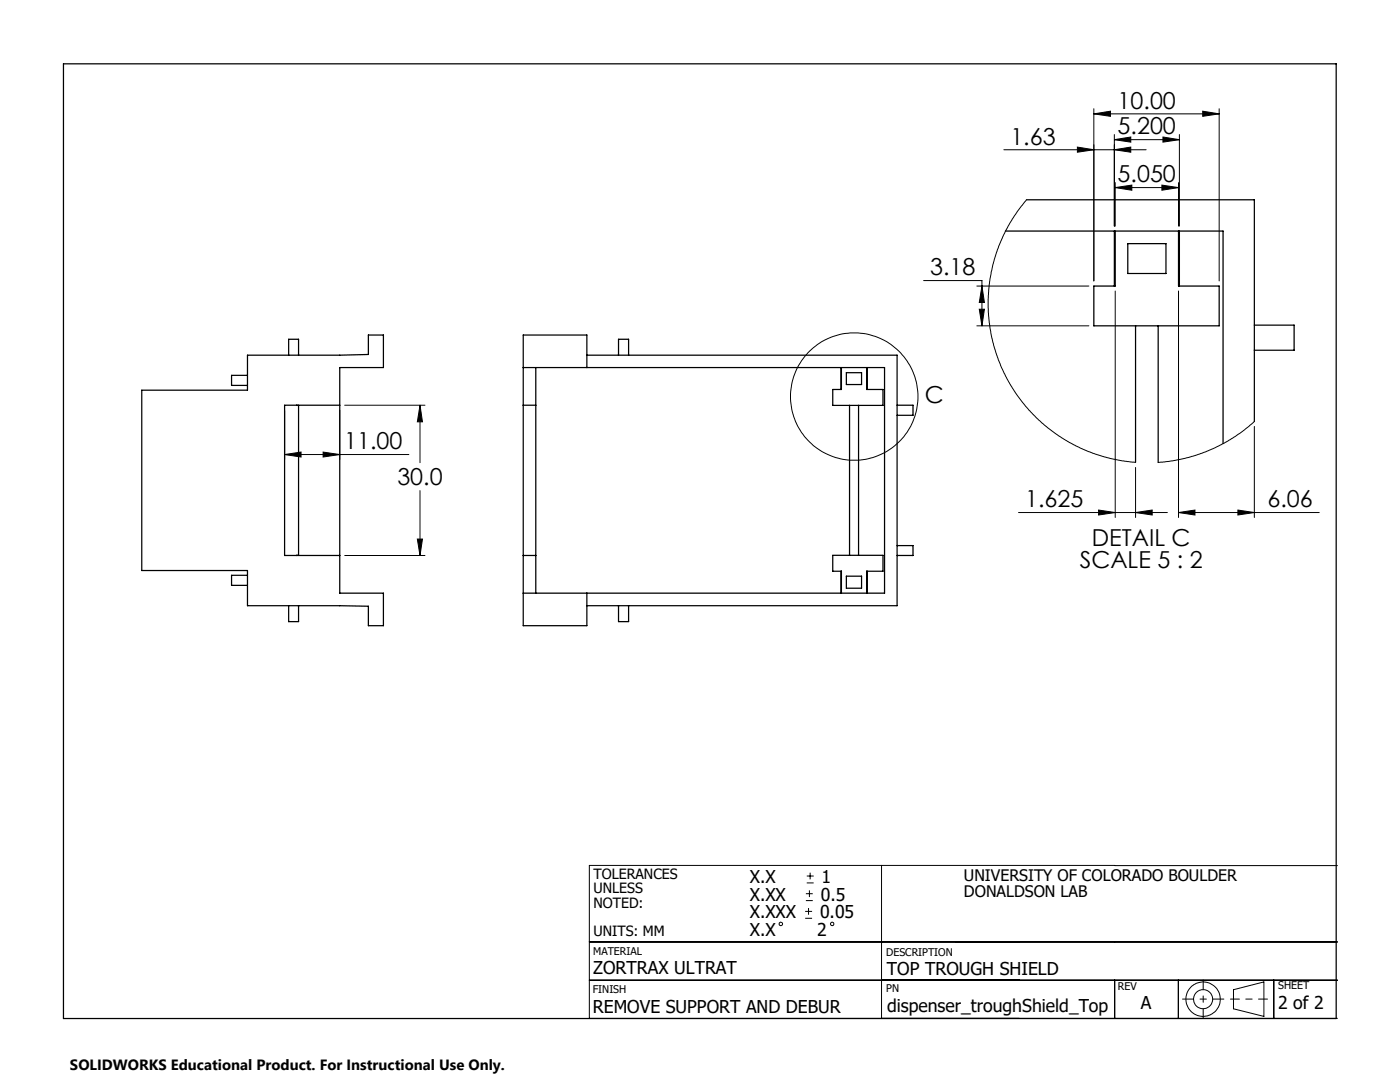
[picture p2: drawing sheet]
<svg xmlns="http://www.w3.org/2000/svg" width="279mm" height="216mm" viewBox="0 0 279 216" stroke-linecap="round" stroke-linejoin="round" font-family="sans-serif">
<g fill="none" stroke="#000" stroke-width=".2">
<path d="M200.3 29.9h28.4M204.9 39.9l-2.5 3.2-2.1 3.8-1.8 4.5-.9 4.3-.4 4 .2 4.6 .8 4 1.5 4.6 1.8 3.7 1.5 2.2 1.7 2.3 2.6 2.7 3.4 2.8 4 2.4 3.4 1.5 3.4 1 2.5 .5 2.6 .3M215 29.4l3.3 .5-3.3 .5zM218.3 22.7l3.3-.5v1zM218.3 21.7v34.4M218.3 22.7h25M222.4 27.9l3.3-.6v1.1zM222.4 29.9l3.3-.5v1zM222.4 26.8v18.3M222.4 27.9h13M222.6 37.4l3.3-.5v1.1zM222.6 36.4v8.7"/>
<path d="M222.6 37.4h12.6M231.9 36.9l3.3 .5-3.3 .6zM232.1 27.3l3.3 .6-3.3 .5zM235.2 36.4v8.7M235.4 26.8v18.3M240 22.2l3.3 .5-3.3 .5zM243.3 21.7v34.4M184.3 56h11.7v9M194.9 57.1h22.4M196 57.1l.5 3.3h-1.1zM222.6 58.1v45.2M235.2 58.1v45.2"/>
<path d="M194.9 65h22.4M195.4 61.7h1.1l-.5 3.3zM56.8 90.7l3.3-.5v1zM56.8 81.8v9.9M56.8 90.7h24.8M64.5 90.2l3.3 .5-3.3 .5zM67.8 81.8v9.9M68.8 80.9h16M83.8 80.9v11.4M83.8 97.9v12.9M83.8 80.9l.5 3.3h-1zM226.6 93.3v10"/>
<path d="M250.3 85.1v18.2M250.3 84.1l-1.9 1.6-2.4 1.8-2.3 1.2-3 1.4-4.1 1.3-2.6 .6-2.9 .3M68.8 110.8h16M83.3 107.6h1l-.5 3.2zM203.3 102.3h29.7M219.3 101.8l3.3 .5-3.3 .5zM226.6 102.3l3.3-.5v1zM235.2 102.3l3.3-.5v1zM235.2 102.3h28.1M247.1 101.8l3.2 .5-3.2 .5zM160.8 179.7h1.4M160.8 178.3h1.4"/>
<path d="M161 176.2h1.4M161 174.8h1.4M161.5 177.7v1.3M161.7 174.1v1.4M175.9 172.7v30.5M222.5 172.7h-104.9v30.5h149.3M222.5 172.7h44.4M117.6 195.6h149.3M117.6 188h149.3M160.7 183.2h1.4M160.7 181.9h1.4M161.4 181.2v1.3"/>
<path d="M222.5 195.6v7.6M235.2 195.6v7.6M246.2 197.5l6-1.6v6.9l-6-1.5zM254.2 195.6v7.6"/>
<circle cx="170.5" cy="79.1" r="12.7"/>
<circle cx="155.8" cy="184.3" r=".34"/>
<circle cx="166.1" cy="184.3" r=".33"/>
<circle cx="240.1" cy="199.4" r="3.4"/>
<circle cx="240.1" cy="199.4" r="1.91"/>
</g>
<path d="M236 199.4h8.2" fill="none" stroke="#000" stroke-width=".2" stroke-dasharray="15.2 1.3 1.3 1.3" stroke-dashoffset="13"/>
<path d="M240.1 195.5v7.7" fill="none" stroke="#000" stroke-width=".2" stroke-dasharray="15.2 1.3 1.3 1.3" stroke-dashoffset="13.3"/>
<path d="M245.6 199.4h7.4" fill="none" stroke="#000" stroke-width=".2" stroke-dasharray="15.2 1.3 1.3 1.3" stroke-dashoffset="13.4"/>
<g fill="none" stroke="#000" stroke-width=".25">
<path d="M12.7 12.7h254v190.5h-254zM204.9 39.9h45.4v44.2M200.7 46.1h43.4v42.4M222.4 46.1v11M222.6 46.1v11h-4.3v7.9h25v-7.9h-8.1v-11M225.1 48.6h7.6v6h-7.6zM235.4 46.1v11M28.3 77.9h21.1v-7h18.4l5.7-.2v-3.8h3v6.4h-8.7v45.1h8.7v6.4h-3v-3.8l-24.1-.1v-7.1h-21.1zM49.4 74.9h-3.2v2h3.2M57.6 70.9v-3.2h2v3.2M104.4 73.3h72.1v45.1h-72.1M106.9 73.3v45.1"/>
<path d="M117.1 73.3v-6.4h-12.7v57.9h12.7v-6.4M117.1 70.9h61.9v50h-61.9M123.4 70.9v-3.2h2v3.2M167.9 73.3v4.4M167.9 73.3v4.4h-1.7v3.2h10v-3.2h-3.2v-4.4M168.9 74.4h3v2.3h-3zM173 73.3v4.4M226.6 65v27.3M231.1 65v27.3M250.3 64.9h8v5h-8M59.2 80.9h.1M59.6 80.9v29.9h-.4"/>
<path d="M67.8 80.9h-11v29.9h11M104.4 80.9h2.5M169.5 80.9v29.9M171.3 80.9v29.9M179 80.9h3.2v2h-3.2M49.4 114.8h-3.2v2h3.2M104.4 110.8h2.5M167.9 114v4.4M167.9 118.4v-4.4h-1.7v-3.2h10v3.2h-3.2v4.4M168.9 115h3v2.4h-3zM173 114v4.4M179 108.9h3.2v1.9h-3.2"/>
<path d="M57.6 120.9v3.1h2v-3.1M123.4 120.9v3.1h2v-3.1"/>
</g>
<g fill="#000">
<path d="M222.6 37.4l3.3-.5v1.1zM231.9 36.9l3.3 .5-3.3 .6z"/>
<path d="M240 22.2l3.3 .5-3.3 .5zM218.3 22.7l3.3-.5v1z"/>
<path d="M64.5 90.2l3.3 .5-3.3 .5zM56.8 90.7l3.3-.5v1z"/>
<path d="M83.8 80.9l.5 3.3h-1zM83.3 107.6h1l-.5 3.2zM222.4 27.9l3.3-.6v1.1zM232.1 27.3l3.3 .6-3.3 .5zM195.4 61.7h1.1l-.5 3.3zM196 57.1l.5 3.3h-1.1zM215 29.4l3.3 .5-3.3 .5zM222.4 29.9l3.3-.5v1zM219.3 101.8l3.3 .5-3.3 .5zM226.6 102.3l3.3-.5v1zM235.2 102.3l3.3-.5v1zM247.1 101.8l3.2 .5-3.2 .5z"/>
</g>
<g font-size="4.7">
<text x="223" y="21.7">10.00</text>
<text x="201.6" y="28.8">1.63</text>
<text x="223" y="26.8">5.200</text>
<text x="223" y="36.4">5.050</text>
<text x="185.6" y="55">3.18</text>
<text x="184.6" y="80.4">C</text>
<text x="68.7" y="89.7">11.00</text>
<text x="79.3" y="96.8">30.0</text>
<text x="204.6" y="101.2">1.625</text>
<text x="253" y="101.2">6.06</text>
<text x="215.5" y="113.4">SCALE 5 : 2</text>
<text x="217.9" y="108.9">DETAIL C</text>
</g>
<g font-size="3.5">
<text x="149.6" y="176.2">X.X</text>
<text x="149.6" y="179.7">X.XX</text>
<text x="163.8" y="179.7">0.5</text>
<text x="164" y="176.2">1</text>
<text x="149.6" y="183.2">X.XXX</text>
<text x="163.7" y="183.2">0.05</text>
<text x="149.6" y="186.7">X.X</text>
<text x="163.1" y="186.7">2</text>
<text x="118.4" y="194.3">ZORTRAX ULTRAT</text>
<text x="177" y="194.6">TOP TROUGH SHIELD</text>
<text x="118.3" y="202">REMOVE SUPPORT AND DEBUR</text>
<text x="177" y="201.9">dispenser_troughShield_Top</text>
<text x="227.7" y="201.4">A</text>
<text x="255.1" y="201.3">2 of 2</text>
</g>
<g font-size="3.2">
<text x="192.4" y="175.8">UNIVERSITY OF COLORADO BOULDER</text>
<text x="192.4" y="179">DONALDSON LAB</text>
</g>
<text font-size="3" x="14" y="213.5">SOLIDWORKS Educational Product. For Instructional Use Only.</text>
<g font-size="2.8">
<text x="118.4" y="175.5">TOLERANCES</text>
<text x="118.4" y="178.3">UNLESS</text>
<text x="118.4" y="181.1">NOTED:</text>
<text x="118.4" y="186.7">UNITS: MM</text>
</g>
<g font-size="2.1">
<text x="118.4" y="190.6">MATERIAL</text>
<text x="176.9" y="190.8">DESCRIPTION</text>
<text x="176.9" y="197.9">PN</text>
<text x="223.1" y="197.4">REV</text>
<text x="255.1" y="197.4">SHEET</text>
<text x="118.3" y="198.1">FINISH</text>
</g>
</svg>
